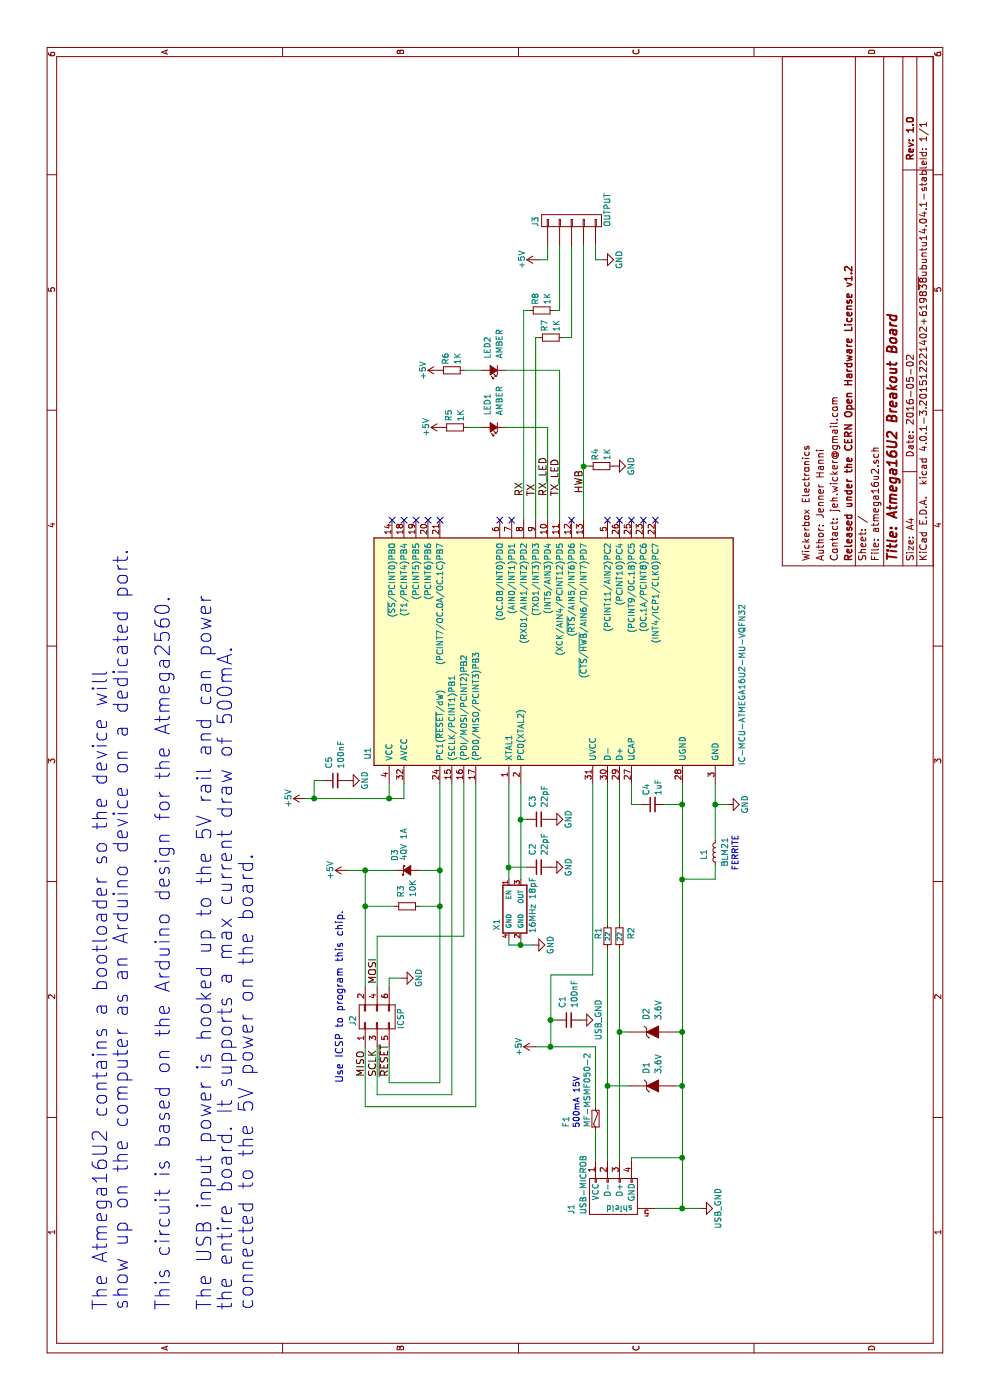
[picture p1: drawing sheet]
EESchema Schematic File Version 2
LIBS:wickerlib
LIBS:atmega16u2-cache
EELAYER 25 0
EELAYER END
$Descr A4 11693 8268
encoding utf-8
Sheet 1 1
Title "Atmega16U2 Breakout Board"
Date "2016-05-02"
Rev "1.0"
Comp "Released under the CERN Open Hardware License v1.2"
Comment1 "Contact: jeh.wicker@gmail.com"
Comment2 "Author: Jenner Hanni"
Comment3 "Wickerbox Electronics"
Comment4 ""
$EndDescr
$Comp
L +5V #PWR10
U 1 1
P 5025 2550
F 0 "#PWR10" H 5025 2400 50  0001 C CNN
F 1 "+5V" H 5025 2690 50  0000 C CNN
F 2 "" H 5025 2550 50  0000 C CNN
F 3 "" H 5025 2550 50  0000 C CNN
	1    5025 2550
	1    0    0    -1  
$EndComp
$Comp
L CAP-CER-0.1UF-25V-X7R-0805 C5
U 1 1
P 5175 2800
F 0 "C5" H 5275 2850 50  0000 L CNN
F 1 "100nF" H 5275 2750 50  0000 L CNN
F 2 "Wickerlib:0805" H 5175 2450 50  0001 C CIN
F 3 "http://www.samsungsem.com/kr/front/downloadcms.do?path=/kr/support/product-search/mlcc/__icsFiles/afieldfile/2014/11/05&fileName=C_CL21B104KACNNNC.pdf" H 5175 2800 5   0001 C CNN
F 4 "0805" H 5175 2450 50  0001 C CIN "Package"
F 5 "Samsung" H 5175 2450 50  0001 C CIN "MF_Name"
F 6 "CL21B104KACNNNC" H 5175 2450 50  0001 C CIN "MF_PN"
F 7 "Digikey" H 5175 2450 50  0001 C CIN "S1_Name"
F 8 "1276-1099-1-ND" H 5175 2450 50  0001 C CIN "S1_PN"
F 9 "CAP CER 0.1UF 25V X7R 0805" H 5175 2450 50  0001 C CIN "Description"
F 10 "Not Verified" H 5175 2450 50  0001 C CIN "Verified"
	1    5175 2800
	1    0    0    -1  
$EndComp
$Comp
L GND #PWR11
U 1 1
P 5175 2900
F 0 "#PWR11" H 5175 2650 50  0001 C CNN
F 1 "GND" H 5175 2750 50  0000 C CNN
F 2 "" H 5175 2900 50  0000 C CNN
F 3 "" H 5175 2900 50  0000 C CNN
	1    5175 2900
	1    0    0    -1  
$EndComp
$Comp
L DIODE-SCHOTTKY-40V-1A-SMA D3
U 1 1
P 4425 3400
F 0 "D3" V 4325 3225 50  0000 L CNN
F 1 "40V 1A" V 4400 3050 50  0000 L CNN
F 2 "Wickerlib:SMA_Standard" H 4425 3050 50  0001 C CIN
F 3 "http://www.vishay.com/docs/94301/vs-mbra140trpbf.pdf" H 4425 3400 5   0001 C CNN
F 4 "SMA_Standard" H 4425 3050 50  0001 C CIN "Package"
F 5 "Vishay" H 4425 3050 50  0001 C CIN "MF_Name"
F 6 "VS-MBRA140TRPBF" H 4425 3050 50  0001 C CIN "MF_PN"
F 7 "Digikey" H 4425 3050 50  0001 C CIN "S1_Name"
F 8 "VS-MBRA140TRPBFCT-ND" H 4425 3050 50  0001 C CIN "S1_PN"
F 9 "DIODE SCHOTTKY 40V 1A SMA" H 4425 3050 50  0001 C CIN "Description"
F 10 "Not Verified" H 4425 3050 50  0001 C CIN "Verified"
	1    4425 3400
	0    -1   1    0   
$EndComp
$Comp
L RES-10K-5%-1/8W-0805 R3
U 1 1
P 4125 3400
F 0 "R3" H 4200 3450 50  0000 L CNN
F 1 "10K" H 4200 3350 50  0000 L CNN
F 2 "Wickerlib:0805" H 4125 3050 50  0001 C CIN
F 3 "http://www.yageo.com/NewPortal/yageodocoutput?fileName=/pdf/R-Chip/PYu-RC_Group_51_RoHS_L_3.pdf" H 4125 3400 5   0001 C CNN
F 4 "0805" H 4125 3050 50  0001 C CIN "Package"
F 5 "Yageo" H 4125 3050 50  0001 C CIN "MF_Name"
F 6 "RC0805JR-0710KL" H 4125 3050 50  0001 C CIN "MF_PN"
F 7 "Digikey" H 4125 3050 50  0001 C CIN "S1_Name"
F 8 "311-10KARCT-ND" H 4125 3050 50  0001 C CIN "S1_PN"
F 9 "RES SMD 10K OHM 5% 1/8W 0805" H 4125 3050 50  0001 C CIN "Description"
F 10 "Not Verified" H 4125 3050 50  0001 C CIN "Verified"
	1    4125 3400
	1    0    0    -1  
$EndComp
$Comp
L CRYSTAL-16MHZ-18PF-40OHM-CTS-4SMD X1
U 1 1
P 4100 4300
F 0 "X1" H 3925 4450 50  0000 L CNN
F 1 "16MHz 18pF" H 3900 4150 50  0000 L CNN
F 2 "Wickerlib:CRYSTAL-CTS-4SMD" H 4100 3950 50  0001 C CIN
F 3 "http://www.ctscorp.com/wp-content/uploads/2015/11/008-0260-0.pdf" H 4100 4300 5   0001 C CNN
F 4 "CRYSTAL-CTS-4SMD" H 4100 3950 50  0001 C CIN "Package"
F 5 "CTS" H 4100 3950 50  0001 C CIN "MF_Name"
F 6 "406I35D16M00000" H 4100 3950 50  0001 C CIN "MF_PN"
F 7 "Digikey" H 4100 3950 50  0001 C CIN "S1_Name"
F 8 "CTX1206CT-ND" H 4100 3950 50  0001 C CIN "S1_PN"
F 9 "16MHz ±30ppm Crystal 18pF 40 Ohm 4SMD NOLEAD" H 4100 3950 50  0001 C CIN "Description"
F 10 "Not Verified" H 4100 3950 50  0001 C CIN "Verified"
	1    4100 4300
	1    0    0    -1  
$EndComp
$Comp
L GND #PWR4
U 1 1
P 3525 3350
F 0 "#PWR4" H 3525 3100 50  0001 C CNN
F 1 "GND" H 3525 3200 50  0000 C CNN
F 2 "" H 3525 3350 50  0000 C CNN
F 3 "" H 3525 3350 50  0000 C CNN
	1    3525 3350
	1    0    0    -1  
$EndComp
Text Label 2700 3050 0    60   ~ 0
MISO
Text Label 2700 3150 0    60   ~ 0
SCLK
Text Label 2700 3250 0    60   ~ 0
~RESET
$Comp
L +5V #PWR6
U 1 1
P 4425 2900
F 0 "#PWR6" H 4425 2750 50  0001 C CNN
F 1 "+5V" H 4425 3040 50  0000 C CNN
F 2 "" H 4425 2900 50  0000 C CNN
F 3 "" H 4425 2900 50  0000 C CNN
	1    4425 2900
	1    0    0    -1  
$EndComp
Text Label 3475 3150 0    60   ~ 0
MOSI
$Comp
L CAP-CER-22PF-100V-C0G-NP0-0603 C2
U 1 1
P 4450 4500
F 0 "C2" H 4550 4550 50  0000 L CNN
F 1 "22pF" H 4550 4450 50  0000 L CNN
F 2 "Wickerlib:0603" H 4450 4150 50  0001 C CIN
F 3 "http://www.kemet.com/docfinder?Partnumber=C0603C220F1GACTU" H 4450 4500 5   0001 C CNN
F 4 "0603" H 4450 4150 50  0001 C CIN "Package"
F 5 "Kemet" H 4450 4150 50  0001 C CIN "MF_Name"
F 6 "C0805C220J5GACTU" H 4450 4150 50  0001 C CIN "MF_PN"
F 7 "Digikey" H 4450 4150 50  0001 C CIN "S1_Name"
F 8 "399-11145-1-ND" H 4450 4150 50  0001 C CIN "S1_PN"
F 9 "CAP CER 22pF 100V C0G NP0 0603" H 4450 4150 50  0001 C CIN "Description"
F 10 "Not Verified" H 4450 4150 50  0001 C CIN "Verified"
	1    4450 4500
	1    0    0    -1  
$EndComp
$Comp
L FERRITE-BEAD-220-OHM-0402-1LN L1
U 1 1
P 4575 5975
F 0 "L1" V 4675 5950 50  0000 L CNN
F 1 "BLM21" V 4500 5850 50  0000 L CNN
F 2 "Wickerlib:0402" H 4575 5625 50  0001 C CIN
F 3 "http://cdn.lairdtech.com/home/brandworld/files/Catalog_EMI%20Filtering%20&%20RF%20Inductors.pdf" H 4575 5975 5   0001 C CNN
F 4 "0402" H 4575 5625 50  0001 C CIN "Package"
F 5 "Laird-Signal" H 4575 5625 50  0001 C CIN "MF_Name"
F 6 "LI0402C221R-10" H 4575 5625 50  0001 C CIN "MF_PN"
F 7 "Digikey" H 4575 5625 50  0001 C CIN "S1_Name"
F 8 "240-2554-1-ND" H 4575 5625 50  0001 C CIN "S1_PN"
F 9 "FERRITE BEAD 220 OHM 0402 1LN" H 4575 5625 50  0001 C CIN "Description"
F 10 "Not Verified" H 4575 5625 50  0001 C CIN "Verified"
	1    4575 5975
	0    -1   -1   0   
$EndComp
$Comp
L CAP-CER-22PF-100V-C0G-NP0-0603 C3
U 1 1
P 4850 4500
F 0 "C3" H 4950 4550 50  0000 L CNN
F 1 "22pF" H 4950 4450 50  0000 L CNN
F 2 "Wickerlib:0603" H 4850 4150 50  0001 C CIN
F 3 "http://www.kemet.com/docfinder?Partnumber=C0603C220F1GACTU" H 4850 4500 5   0001 C CNN
F 4 "0603" H 4850 4150 50  0001 C CIN "Package"
F 5 "Kemet" H 4850 4150 50  0001 C CIN "MF_Name"
F 6 "C0805C220J5GACTU" H 4850 4150 50  0001 C CIN "MF_PN"
F 7 "Digikey" H 4850 4150 50  0001 C CIN "S1_Name"
F 8 "399-11145-1-ND" H 4850 4150 50  0001 C CIN "S1_PN"
F 9 "CAP CER 22pF 100V C0G NP0 0603" H 4850 4150 50  0001 C CIN "Description"
F 10 "Not Verified" H 4850 4150 50  0001 C CIN "Verified"
	1    4850 4500
	1    0    0    -1  
$EndComp
$Comp
L GND #PWR7
U 1 1
P 4450 4600
F 0 "#PWR7" H 4450 4350 50  0001 C CNN
F 1 "GND" H 4450 4450 50  0000 C CNN
F 2 "" H 4450 4600 50  0000 C CNN
F 3 "" H 4450 4600 50  0000 C CNN
	1    4450 4600
	1    0    0    -1  
$EndComp
$Comp
L GND #PWR8
U 1 1
P 4850 4600
F 0 "#PWR8" H 4850 4350 50  0001 C CNN
F 1 "GND" H 4850 4450 50  0000 C CNN
F 2 "" H 4850 4600 50  0000 C CNN
F 3 "" H 4850 4600 50  0000 C CNN
	1    4850 4600
	1    0    0    -1  
$EndComp
$Comp
L GND #PWR5
U 1 1
P 3800 4450
F 0 "#PWR5" H 3800 4200 50  0001 C CNN
F 1 "GND" H 3800 4300 50  0000 C CNN
F 2 "" H 3800 4450 50  0000 C CNN
F 3 "" H 3800 4450 50  0000 C CNN
	1    3800 4450
	1    0    0    -1  
$EndComp
$Comp
L DIODE-ZENER-3.6V-1W-DO41 D1
U 1 1
P 2625 5450
F 0 "D1" H 2725 5500 50  0000 L CNN
F 1 "3.6V" H 2725 5400 50  0000 L CNN
F 2 "Wickerlib:Diode_DO-41" H 2625 5100 50  0001 C CIN
F 3 "http://www.fairchildsemi.com/datasheets/BZ/BZX85C10.pdf" V 2625 5450 5   0001 C CNN
F 4 "Diode_DO-41" H 2625 5100 50  0001 C CIN "Package"
F 5 "Fairchild" H 2625 5100 50  0001 C CIN "MF_Name"
F 6 "BZX85C3V6" H 2625 5100 50  0001 C CIN "MF_PN"
F 7 "Digikey" H 2625 5100 50  0001 C CIN "S1_Name"
F 8 "BZX85C3V6-ND" H 2625 5100 50  0001 C CIN "S1_PN"
F 9 "DIODE ZENER 3.6V 1W DO41" H 2625 5100 50  0001 C CIN "Description"
F 10 "Not Verified" H 2625 5100 50  0001 C CIN "Verified"
	1    2625 5450
	1    0    0    -1  
$EndComp
$Comp
L CONN-USB-MICRO-B-10118193 J1
U 1 1
P 1625 5150
F 0 "J1" H 1550 5525 50  0000 L CNN
F 1 "USB-MICROB" H 1550 5425 50  0000 L CNN
F 2 "Wickerlib:USB-Micro-B-10118193_0001LF" H 1625 4800 50  0001 C CIN
F 3 "http://portal.fciconnect.com/Comergent//fci/drawing/10118193.pdf" V 1700 5125 5   0001 C CNN
F 4 "USB_Micro-B_10118193_0001LF" H 1625 4800 50  0001 C CIN "Package"
F 5 "Amphenol" H 1625 4800 50  0001 C CIN "MF_Name"
F 6 "10118193-0001LF" H 1625 4800 50  0001 C CIN "MF_PN"
F 7 "Digikey" H 1625 4800 50  0001 C CIN "S1_Name"
F 8 "609-4616-1-ND" H 1625 4800 50  0001 C CIN "S1_PN"
F 9 "USB MICRO-B RECEPTACLE 5PIN SMT R/A STUDS" H 1625 4800 50  0001 C CIN "Description"
F 10 "Not Verified" H 1625 4800 50  0001 C CIN "Verified"
	1    1625 5150
	1    0    0    -1  
$EndComp
$Comp
L FUSE-RESET-500MA-15V-MF-MSMF F1
U 1 1
P 2350 4975
F 0 "F1" V 2600 5000 50  0000 C CNN
F 1 "MF-MSMF050-2" V 2425 4425 50  0000 L CNN
F 2 "Wickerlib:1812" H 2350 4625 50  0001 C CIN
F 3 "http://www.bourns.com/docs/Product-Datasheets/mfmsmf.pdf" H 2350 4975 5   0001 C CNN
F 4 "1812" H 2350 4625 50  0001 C CIN "Package"
F 5 "Bourns" H 2350 4625 50  0001 C CIN "MF_Name"
F 6 "MF-MSMF050-2" H 2350 4625 50  0001 C CIN "MF_PN"
F 7 "Digikey" H 2350 4625 50  0001 C CIN "S1_Name"
F 8 "MF-MSMF050-2CT-ND" H 2350 4625 50  0001 C CIN "S1_PN"
F 9 "RESETTABLE FUSE 500mA 15V MF-MSMF" H 2350 4625 50  0001 C CIN "Description"
F 10 "Not Verified" H 2350 4625 50  0001 C CIN "Verified"
	1    2350 4975
	0    -1   -1   0   
$EndComp
$Comp
L RES-22-OHM-5%-1/10W-0603 R1
U 1 1
P 3875 5075
F 0 "R1" V 3800 5050 50  0000 L CNN
F 1 "22" V 3880 5034 40  0000 L CNN
F 2 "Wickerlib:0603" H 3875 4725 50  0001 C CIN
F 3 "http://www.yageo.com/documents/recent/PYu-RC_Group_51_RoHS_L_04.pdf" H 3875 5075 5   0001 C CNN
F 4 "0603" H 3875 4725 50  0001 C CIN "Package"
F 5 "Yageo" H 3875 4725 50  0001 C CIN "MF_Name"
F 6 "RC0603JR-0722RL" H 3875 4725 50  0001 C CIN "MF_PN"
F 7 "Digikey" H 3875 4725 50  0001 C CIN "S1_Name"
F 8 "311-22GRCT-ND" H 3875 4725 50  0001 C CIN "S1_PN"
F 9 "RES 22 OHM 5% 1/10W 0603" H 3875 4725 50  0001 C CIN "Description"
F 10 "Not Verified" H 3875 4725 50  0001 C CIN "Verified"
	1    3875 5075
	0    1    1    0   
$EndComp
$Comp
L IC-MCU-ATMEGA16U2-MU-VQFN32 U1
U 1 1
P 6250 4375
F 0 "U1" H 5400 5675 50  0000 C CNN
F 1 "IC-MCU-ATMEGA16U2-MU-VQFN32" H 5975 2550 50  0000 C CNN
F 2 "Wickerlib:QFN-32-1EP_5x5mm_Pitch0.5mm" H 6150 2475 50  0001 C CNN
F 3 "http://www.atmel.com/Images/doc7799.pdf" H 6350 2925 50  0001 C CNN
F 4 "QFN32" H 6250 4025 50  0001 C CIN "Package"
F 5 "Atmel" H 6250 4025 50  0001 C CIN "MF_Name"
F 6 "ATMEGA16U2-MU" H 6250 4025 50  0001 C CIN "MF_PN"
F 7 "Digikey" H 6250 4025 50  0001 C CIN "S1_Name"
F 8 "ATMEGA16U2-MU-ND" H 6250 4025 50  0001 C CIN "S1_PN"
F 9 "MCU 8BIT 16KB FLASH 32VQFN" H 6250 4025 50  0001 C CIN "Description"
F 10 "Not Verified" H 6250 4025 50  0001 C CIN "Verified"
	1    6250 4375
	1    0    0    -1  
$EndComp
$Comp
L DIODE-ZENER-3.6V-1W-DO41 D2
U 1 1
P 3075 5450
F 0 "D2" H 3175 5500 50  0000 L CNN
F 1 "3.6V" H 3175 5400 50  0000 L CNN
F 2 "Wickerlib:Diode_DO-41" H 3075 5100 50  0001 C CIN
F 3 "http://www.fairchildsemi.com/datasheets/BZ/BZX85C10.pdf" V 3075 5450 5   0001 C CNN
F 4 "Diode_DO-41" H 3075 5100 50  0001 C CIN "Package"
F 5 "Fairchild" H 3075 5100 50  0001 C CIN "MF_Name"
F 6 "BZX85C3V6" H 3075 5100 50  0001 C CIN "MF_PN"
F 7 "Digikey" H 3075 5100 50  0001 C CIN "S1_Name"
F 8 "BZX85C3V6-ND" H 3075 5100 50  0001 C CIN "S1_PN"
F 9 "DIODE ZENER 3.6V 1W DO41" H 3075 5100 50  0001 C CIN "Description"
F 10 "Not Verified" H 3075 5100 50  0001 C CIN "Verified"
	1    3075 5450
	1    0    0    -1  
$EndComp
$Comp
L RES-22-OHM-5%-1/10W-0603 R2
U 1 1
P 3875 5175
F 0 "R2" V 3975 5150 50  0000 L CNN
F 1 "22" V 3880 5133 40  0000 L CNN
F 2 "Wickerlib:0603" H 3875 4825 50  0001 C CIN
F 3 "http://www.yageo.com/documents/recent/PYu-RC_Group_51_RoHS_L_04.pdf" H 3875 5175 5   0001 C CNN
F 4 "0603" H 3875 4825 50  0001 C CIN "Package"
F 5 "Yageo" H 3875 4825 50  0001 C CIN "MF_Name"
F 6 "RC0603JR-0722RL" H 3875 4825 50  0001 C CIN "MF_PN"
F 7 "Digikey" H 3875 4825 50  0001 C CIN "S1_Name"
F 8 "311-22GRCT-ND" H 3875 4825 50  0001 C CIN "S1_PN"
F 9 "RES 22 OHM 5% 1/10W 0603" H 3875 4825 50  0001 C CIN "Description"
F 10 "Not Verified" H 3875 4825 50  0001 C CIN "Verified"
	1    3875 5175
	0    1    1    0   
$EndComp
$Comp
L CAP-CER-1UF-25V-X7R-0603 C4
U 1 1
P 4975 5450
F 0 "C4" H 5050 5500 50  0000 L CNN
F 1 "1uF" H 5050 5400 50  0000 L CNN
F 2 "Wickerlib:0603" H 4975 5100 50  0001 C CIN
F 3 "http://ds.yuden.co.jp/TYCOMPAS/ut/detail.do?productNo=TMK107B7105KA-T&fileName=TMK107B7105KA-T_SS&mode=specSheetDownload" H 4975 5450 5   0001 C CNN
F 4 "0603" H 4975 5100 50  0001 C CIN "Package"
F 5 "Taiyo Yuden" H 4975 5100 50  0001 C CIN "MF_Name"
F 6 "TMK107B7105KA-T" H 4975 5100 50  0001 C CIN "MF_PN"
F 7 "Digikey" H 4975 5100 50  0001 C CIN "S1_Name"
F 8 "587-2984-1-ND" H 4975 5100 50  0001 C CIN "S1_PN"
F 9 "CAP CER 1UF 25V X7R 0603" H 4975 5100 50  0001 C CIN "Description"
F 10 "Not Verified" H 4975 5100 50  0001 C CIN "Verified"
	1    4975 5450
	1    0    0    -1  
$EndComp
$Comp
L CAP-CER-100NF-16V-X7R-0402 C1
U 1 1
P 3175 4750
F 0 "C1" H 3275 4800 50  0000 L CNN
F 1 "100nF" H 3275 4700 50  0000 L CNN
F 2 "Wickerlib:0402" H 3175 4400 50  0001 C CIN
F 3 "http://www.samsungsem.com/kr/support/product-search/mlcc/CL05B104KO5NNNC.jsp" H 3175 4750 5   0001 C CNN
F 4 "0402" H 3175 4400 50  0001 C CIN "Package"
F 5 "Samsung" H 3175 4400 50  0001 C CIN "MF_Name"
F 6 "CL05B104KO5NNNC" H 3175 4400 50  0001 C CIN "MF_PN"
F 7 "Digikey" H 3175 4400 50  0001 C CIN "S1_Name"
F 8 "1276-1001-1-ND" H 3175 4400 50  0001 C CIN "S1_PN"
F 9 "CAP CER 0.1UF 16V X7R 0402" H 3175 4400 50  0001 C CIN "Description"
F 10 "Not Verified" H 3175 4400 50  0001 C CIN "Verified"
	1    3175 4750
	1    0    0    -1  
$EndComp
$Comp
L USB_GND #PWR1
U 1 1
P 1600 5850
F 0 "#PWR1" H 1600 5600 50  0001 C CNN
F 1 "USB_GND" H 1600 5700 50  0000 C CNN
F 2 "" H 1600 5850 50  0000 C CNN
F 3 "" H 1600 5850 50  0000 C CNN
	1    1600 5850
	1    0    0    -1  
$EndComp
$Comp
L GND #PWR9
U 1 1
P 4975 6075
F 0 "#PWR9" H 4975 5825 50  0001 C CNN
F 1 "GND" H 4975 5925 50  0000 C CNN
F 2 "" H 4975 6075 50  0000 C CNN
F 3 "" H 4975 6075 50  0000 C CNN
	1    4975 6075
	1    0    0    -1  
$EndComp
$Comp
L USB_GND #PWR3
U 1 1
P 3175 4850
F 0 "#PWR3" H 3175 4600 50  0001 C CNN
F 1 "USB_GND" H 3175 4700 50  0000 C CNN
F 2 "" H 3175 4850 50  0000 C CNN
F 3 "" H 3175 4850 50  0000 C CNN
	1    3175 4850
	1    0    0    -1  
$EndComp
$Comp
L RES-1K-1%-1/10W-0603 R4
U 1 1
P 7800 5025
F 0 "R4" H 7850 5075 50  0000 L CNN
F 1 "1K" H 7850 4975 50  0000 L CNN
F 2 "Wickerlib:0603" H 7800 4675 50  0001 C CIN
F 3 "http://media.digikey.com/pdf/Data%20Sheets/Samsung%20PDFs/RC_Series_ds.pdf" H 7800 5025 5   0001 C CNN
F 4 "0603" H 7800 4675 50  0001 C CIN "Package"
F 5 "Samsung" H 7800 4675 50  0001 C CIN "MF_Name"
F 6 "RC1608F102CS" H 7800 4675 50  0001 C CIN "MF_PN"
F 7 "Digikey" H 7800 4675 50  0001 C CIN "S1_Name"
F 8 "1276-3484-1-ND" H 7800 4675 50  0001 C CIN "S1_PN"
F 9 "RES SMD 1K OHM 1% 1/10W 0603" H 7800 4675 50  0001 C CIN "Description"
F 10 "Not Verified" H 7800 4675 50  0001 C CIN "Verified"
	1    7800 5025
	1    0    0    -1  
$EndComp
$Comp
L GND #PWR12
U 1 1
P 7800 5125
F 0 "#PWR12" H 7800 4875 50  0001 C CNN
F 1 "GND" H 7800 4975 50  0000 C CNN
F 2 "" H 7800 5125 50  0000 C CNN
F 3 "" H 7800 5125 50  0000 C CNN
	1    7800 5125
	1    0    0    -1  
$EndComp
$Comp
L RES-1K-1%-1/10W-0603 R8
U 1 1
P 9100 4525
F 0 "R8" H 9150 4575 50  0000 L CNN
F 1 "1K" H 9150 4475 50  0000 L CNN
F 2 "Wickerlib:0603" H 9100 4175 50  0001 C CIN
F 3 "http://media.digikey.com/pdf/Data%20Sheets/Samsung%20PDFs/RC_Series_ds.pdf" H 9100 4525 5   0001 C CNN
F 4 "0603" H 9100 4175 50  0001 C CIN "Package"
F 5 "Samsung" H 9100 4175 50  0001 C CIN "MF_Name"
F 6 "RC1608F102CS" H 9100 4175 50  0001 C CIN "MF_PN"
F 7 "Digikey" H 9100 4175 50  0001 C CIN "S1_Name"
F 8 "1276-3484-1-ND" H 9100 4175 50  0001 C CIN "S1_PN"
F 9 "RES SMD 1K OHM 1% 1/10W 0603" H 9100 4175 50  0001 C CIN "Description"
F 10 "Not Verified" H 9100 4175 50  0001 C CIN "Verified"
	1    9100 4525
	1    0    0    -1  
$EndComp
$Comp
L RES-1K-1%-1/10W-0603 R7
U 1 1
P 8875 4600
F 0 "R7" H 8925 4650 50  0000 L CNN
F 1 "1K" H 8925 4550 50  0000 L CNN
F 2 "Wickerlib:0603" H 8875 4250 50  0001 C CIN
F 3 "http://media.digikey.com/pdf/Data%20Sheets/Samsung%20PDFs/RC_Series_ds.pdf" H 8875 4600 5   0001 C CNN
F 4 "0603" H 8875 4250 50  0001 C CIN "Package"
F 5 "Samsung" H 8875 4250 50  0001 C CIN "MF_Name"
F 6 "RC1608F102CS" H 8875 4250 50  0001 C CIN "MF_PN"
F 7 "Digikey" H 8875 4250 50  0001 C CIN "S1_Name"
F 8 "1276-3484-1-ND" H 8875 4250 50  0001 C CIN "S1_PN"
F 9 "RES SMD 1K OHM 1% 1/10W 0603" H 8875 4250 50  0001 C CIN "Description"
F 10 "Not Verified" H 8875 4250 50  0001 C CIN "Verified"
	1    8875 4600
	1    0    0    -1  
$EndComp
NoConn ~ 7350 5075
NoConn ~ 7350 5175
NoConn ~ 7350 5275
NoConn ~ 7350 5375
NoConn ~ 7350 5475
$Comp
L RES-1K-1%-1/10W-0603 R6
U 1 1
P 8600 3775
F 0 "R6" H 8650 3825 50  0000 L CNN
F 1 "1K" H 8650 3725 50  0000 L CNN
F 2 "Wickerlib:0603" H 8600 3425 50  0001 C CIN
F 3 "http://media.digikey.com/pdf/Data%20Sheets/Samsung%20PDFs/RC_Series_ds.pdf" H 8600 3775 5   0001 C CNN
F 4 "0603" H 8600 3425 50  0001 C CIN "Package"
F 5 "Samsung" H 8600 3425 50  0001 C CIN "MF_Name"
F 6 "RC1608F102CS" H 8600 3425 50  0001 C CIN "MF_PN"
F 7 "Digikey" H 8600 3425 50  0001 C CIN "S1_Name"
F 8 "1276-3484-1-ND" H 8600 3425 50  0001 C CIN "S1_PN"
F 9 "RES SMD 1K OHM 1% 1/10W 0603" H 8600 3425 50  0001 C CIN "Description"
F 10 "Not Verified" H 8600 3425 50  0001 C CIN "Verified"
	1    8600 3775
	1    0    0    -1  
$EndComp
$Comp
L RES-1K-1%-1/10W-0603 R5
U 1 1
P 8125 3800
F 0 "R5" H 8175 3850 50  0000 L CNN
F 1 "1K" H 8175 3750 50  0000 L CNN
F 2 "Wickerlib:0603" H 8125 3450 50  0001 C CIN
F 3 "http://media.digikey.com/pdf/Data%20Sheets/Samsung%20PDFs/RC_Series_ds.pdf" H 8125 3800 5   0001 C CNN
F 4 "0603" H 8125 3450 50  0001 C CIN "Package"
F 5 "Samsung" H 8125 3450 50  0001 C CIN "MF_Name"
F 6 "RC1608F102CS" H 8125 3450 50  0001 C CIN "MF_PN"
F 7 "Digikey" H 8125 3450 50  0001 C CIN "S1_Name"
F 8 "1276-3484-1-ND" H 8125 3450 50  0001 C CIN "S1_PN"
F 9 "RES SMD 1K OHM 1% 1/10W 0603" H 8125 3450 50  0001 C CIN "Description"
F 10 "Not Verified" H 8125 3450 50  0001 C CIN "Verified"
	1    8125 3800
	1    0    0    -1  
$EndComp
Text Label 7550 4675 0    60   ~ 0
TX_LED
Text Label 7550 4575 0    60   ~ 0
RX_LED
Text Label 7550 4375 0    60   ~ 0
RX
Text Label 7550 4475 0    60   ~ 0
TX
Text Label 7575 4875 0    60   ~ 0
HWB
$Comp
L +5V #PWR14
U 1 1
P 8600 3675
F 0 "#PWR14" H 8600 3525 50  0001 C CNN
F 1 "+5V" H 8600 3815 50  0000 C CNN
F 2 "" H 8600 3675 50  0000 C CNN
F 3 "" H 8600 3675 50  0000 C CNN
	1    8600 3675
	1    0    0    -1  
$EndComp
$Comp
L +5V #PWR13
U 1 1
P 8125 3700
F 0 "#PWR13" H 8125 3550 50  0001 C CNN
F 1 "+5V" H 8125 3840 50  0000 C CNN
F 2 "" H 8125 3700 50  0000 C CNN
F 3 "" H 8125 3700 50  0000 C CNN
	1    8125 3700
	1    0    0    -1  
$EndComp
$Comp
L LED-AMBER-0603-SMT-L296-Q2R2 LED2
U 1 1
P 8600 4125
F 0 "LED2" H 8700 4175 50  0000 L CNN
F 1 "AMBER" H 8700 4075 50  0000 L CNN
F 2 "Wickerlib:0603" H 8600 3775 50  0001 C CIN
F 3 "http://media.digikey.com/pdf/Data%20Sheets/Osram%20PDFs/LSLALOLY_296.pdf" V 8600 4125 5   0001 C CNN
F 4 "0603" H 8600 3775 50  0001 C CIN "Package"
F 5 "OSRAM Opto" H 8600 3775 50  0001 C CIN "MF_Name"
F 6 "LA L296-Q2R2-1-Z" H 8600 3775 50  0001 C CIN "MF_PN"
F 7 "Digikey" H 8600 3775 50  0001 C CIN "S1_Name"
F 8 "475-2712-1-ND" H 8600 3775 50  0001 C CIN "S1_PN"
F 9 "LED AMBER DIFFUSED 0603 SMD" H 8600 3775 50  0001 C CIN "Description"
F 10 "Not Verified" H 8600 3775 50  0001 C CIN "Verified"
	1    8600 4125
	1    0    0    -1  
$EndComp
$Comp
L LED-AMBER-0603-SMT-L296-Q2R2 LED1
U 1 1
P 8125 4125
F 0 "LED1" H 8225 4175 50  0000 L CNN
F 1 "AMBER" H 8225 4075 50  0000 L CNN
F 2 "Wickerlib:0603" H 8125 3775 50  0001 C CIN
F 3 "http://media.digikey.com/pdf/Data%20Sheets/Osram%20PDFs/LSLALOLY_296.pdf" V 8125 4125 5   0001 C CNN
F 4 "0603" H 8125 3775 50  0001 C CIN "Package"
F 5 "OSRAM Opto" H 8125 3775 50  0001 C CIN "MF_Name"
F 6 "LA L296-Q2R2-1-Z" H 8125 3775 50  0001 C CIN "MF_PN"
F 7 "Digikey" H 8125 3775 50  0001 C CIN "S1_Name"
F 8 "475-2712-1-ND" H 8125 3775 50  0001 C CIN "S1_PN"
F 9 "LED AMBER DIFFUSED 0603 SMD" H 8125 3775 50  0001 C CIN "Description"
F 10 "Not Verified" H 8125 3775 50  0001 C CIN "Verified"
	1    8125 4125
	1    0    0    -1  
$EndComp
Wire Wire Line
	5025 3250 5150 3250
Wire Wire Line
	5025 2550 5025 3375
Wire Wire Line
	5025 3375 5150 3375
Connection ~ 5025 3250
Wire Wire Line
	5025 2625 5175 2625
Wire Wire Line
	5175 2625 5175 2700
Connection ~ 5025 2625
Wire Wire Line
	4350 4250 5150 4250
Wire Wire Line
	4350 4350 5150 4350
Wire Wire Line
	2650 3675 5150 3675
Wire Wire Line
	3450 3050 4425 3050
Wire Wire Line
	2650 3250 2950 3250
Wire Wire Line
	4425 2900 4425 3300
Connection ~ 4425 3050
Wire Wire Line
	4125 3300 4125 3050
Connection ~ 4125 3050
Wire Wire Line
	5150 3975 2450 3975
Wire Wire Line
	2450 3975 2450 3050
Wire Wire Line
	2450 3050 2950 3050
Wire Wire Line
	5150 3775 2550 3775
Wire Wire Line
	2550 3150 2950 3150
Wire Wire Line
	3450 3250 3525 3250
Wire Wire Line
	3525 3250 3525 3350
Wire Wire Line
	3450 3150 3875 3150
Wire Wire Line
	3875 3875 5150 3875
Wire Wire Line
	4125 3675 4125 3500
Connection ~ 4125 3675
Wire Wire Line
	4425 3500 4425 3675
Connection ~ 4425 3675
Wire Wire Line
	3875 3150 3875 3875
Wire Wire Line
	2650 3675 2650 3250
Wire Wire Line
	2550 3775 2550 3150
Wire Wire Line
	4450 4400 4450 4250
Connection ~ 4450 4250
Wire Wire Line
	4850 4400 4850 4350
Connection ~ 4850 4350
Wire Wire Line
	3850 4250 3800 4250
Wire Wire Line
	3800 4250 3800 4450
Wire Wire Line
	3850 4350 3800 4350
Connection ~ 3800 4350
Wire Wire Line
	1600 5700 5150 5700
Wire Wire Line
	1600 5475 1600 5850
Wire Wire Line
	2625 5250 2625 5075
Connection ~ 2625 5075
Wire Wire Line
	3075 5175 3075 5250
Connection ~ 3075 5175
Wire Wire Line
	2625 5650 2625 5700
Connection ~ 2625 5700
Wire Wire Line
	3075 5650 3075 5700
Connection ~ 3075 5700
Wire Wire Line
	2000 5075 3775 5075
Wire Wire Line
	2000 5175 3775 5175
Wire Wire Line
	3975 5175 5150 5175
Wire Wire Line
	5150 5075 3975 5075
Wire Wire Line
	2000 5275 2025 5275
Wire Wire Line
	2025 5275 2025 5700
Connection ~ 2025 5700
Wire Wire Line
	2950 4475 2950 4975
Wire Wire Line
	3550 4950 5150 4950
Wire Wire Line
	3175 4650 3175 4600
Wire Wire Line
	2950 4600 3550 4600
Connection ~ 2950 4600
Connection ~ 1600 5700
Wire Wire Line
	4675 5975 5150 5975
Wire Wire Line
	5150 5275 4975 5275
Wire Wire Line
	4975 5275 4975 5350
Wire Wire Line
	4975 5700 4975 5550
Connection ~ 4975 5700
Wire Wire Line
	2000 4975 2250 4975
Wire Wire Line
	2950 4975 2450 4975
Wire Wire Line
	3550 4600 3550 4950
Connection ~ 3175 4600
Wire Wire Line
	4475 5975 4350 5975
Wire Wire Line
	4350 5975 4350 5700
Connection ~ 4350 5700
Wire Wire Line
	4975 5975 4975 6075
Connection ~ 4975 5975
Wire Wire Line
	7350 4875 9650 4875
Wire Wire Line
	7800 4875 7800 4925
Wire Wire Line
	7350 4375 9100 4375
Wire Wire Line
	7350 4475 8875 4475
Wire Wire Line
	8875 4700 8875 4775
Wire Wire Line
	8875 4775 9650 4775
Wire Wire Line
	9100 4625 9100 4675
Wire Wire Line
	9100 4675 9650 4675
Wire Wire Line
	8875 4475 8875 4500
Wire Wire Line
	9100 4375 9100 4425
Wire Wire Line
	8600 4675 7350 4675
Wire Wire Line
	8125 4575 8125 4225
Wire Wire Line
	8600 4225 8600 4675
Wire Wire Line
	8125 4025 8125 3900
Wire Wire Line
	8600 3875 8600 4025
Wire Wire Line
	7350 4575 8125 4575
NoConn ~ 7350 3275
NoConn ~ 7350 3675
NoConn ~ 7350 4175
NoConn ~ 7350 4275
NoConn ~ 7350 4775
NoConn ~ 7350 3375
NoConn ~ 7350 3475
NoConn ~ 7350 3575
Text Notes 750  2125 0    120  ~ 0
The Atmega16U2 contains a bootloader so the device will \nshow up on the computer as an Arduino device on a dedicated port.\n\nThis circuit is based on the Arduino design for the Atmega2560.\n\nThe USB input power is hooked up to the 5V rail and can power\nthe entire board. It supports a max current draw of 500mA.\nconnected to the 5V power on the board. 
$Comp
L +5V #PWR2
U 1 1
P 2950 4475
F 0 "#PWR2" H 2950 4325 50  0001 C CNN
F 1 "+5V" H 2950 4615 50  0000 C CNN
F 2 "" H 2950 4475 50  0000 C CNN
F 3 "" H 2950 4475 50  0000 C CNN
	1    2950 4475
	1    0    0    -1  
$EndComp
Text Notes 2275 4850 0    50   ~ 0
500mA 15V
Text Notes 4425 6175 0    50   ~ 0
FERRITE
$Comp
L HEADER-MALE-6POS-TH-2x3-P0.1IN J2
U 1 1
P 3200 3150
F 0 "J2" H 3125 3350 50  0000 L CNN
F 1 "ICSP" H 3100 2950 50  0000 L CNN
F 2 "Wickerlib:Pin_Header_Straight_2x03" H 3200 2800 50  0001 C CIN
F 3 "http://cdn.harwin.com/pdfs/60page147.pdf" H 3200 3150 5   0001 C CNN
F 4 "UNDEFINED" H 3200 2800 50  0001 C CIN "Package"
F 5 "Harwin" H 3200 2800 50  0001 C CIN "MF_Name"
F 6 "M20-9720345" H 3200 2800 50  0001 C CIN "MF_PN"
F 7 "Digikey" H 3200 2800 50  0001 C CIN "S1_Name"
F 8 "952-1921-ND" H 3200 2800 50  0001 C CIN "S1_PN"
F 9 "HEADER MALE 6POS 2x3 0.1”" H 3200 2800 50  0001 C CIN "Description"
F 10 "Not Verified" H 3200 2800 50  0001 C CIN "Verified"
	1    3200 3150
	1    0    0    -1  
$EndComp
Connection ~ 7800 4875
$Comp
L HEADER-FEMALE-5POS-TH-1x05-P0.1IN J3
U 1 1
P 9850 4775
F 0 "J3" H 9800 5075 50  0000 L CNN
F 1 "OUTPUT" H 9800 4475 50  0000 L CNN
F 2 "Wickerlib:Pin_Header_Straight_1x05" H 9850 4425 50  0001 C CIN
F 3 "https://cdn.harwin.com/pdfs/60page140.pdf" H 9850 4775 5   0001 C CNN
F 4 "Pin_Header_Straight_1x05" H 9850 4425 50  0001 C CIN "Package"
F 5 "Harwin" H 9850 4425 50  0001 C CIN "MF_Name"
F 6 "M20-7820542" H 9850 4425 50  0001 C CIN "MF_PN"
F 7 "Digikey" H 9850 4425 50  0001 C CIN "S1_Name"
F 8 "952-1801-ND" H 9850 4425 50  0001 C CIN "S1_PN"
F 9 "HEADER FEMALE 5POS TH 1x05 0.1”" H 9850 4425 50  0001 C CIN "Description"
F 10 "Not Verified" H 9850 4425 50  0001 C CIN "Verified"
	1    9850 4775
	1    0    0    -1  
$EndComp
Wire Wire Line
	9650 4575 9525 4575
Wire Wire Line
	9525 4575 9525 4500
$Comp
L +5V #PWR15
U 1 1
P 9525 4500
F 0 "#PWR15" H 9525 4350 50  0001 C CNN
F 1 "+5V" H 9525 4640 50  0000 C CNN
F 2 "" H 9525 4500 50  0000 C CNN
F 3 "" H 9525 4500 50  0000 C CNN
	1    9525 4500
	1    0    0    -1  
$EndComp
$Comp
L GND #PWR16
U 1 1
P 9525 5025
F 0 "#PWR16" H 9525 4775 50  0001 C CNN
F 1 "GND" H 9525 4875 50  0000 C CNN
F 2 "" H 9525 5025 50  0000 C CNN
F 3 "" H 9525 5025 50  0000 C CNN
	1    9525 5025
	1    0    0    -1  
$EndComp
Wire Wire Line
	9650 4975 9525 4975
Wire Wire Line
	9525 4975 9525 5025
Text Notes 2650 2875 0    60   ~ 0
Use ICSP to program this chip.
$EndSCHEMATC
